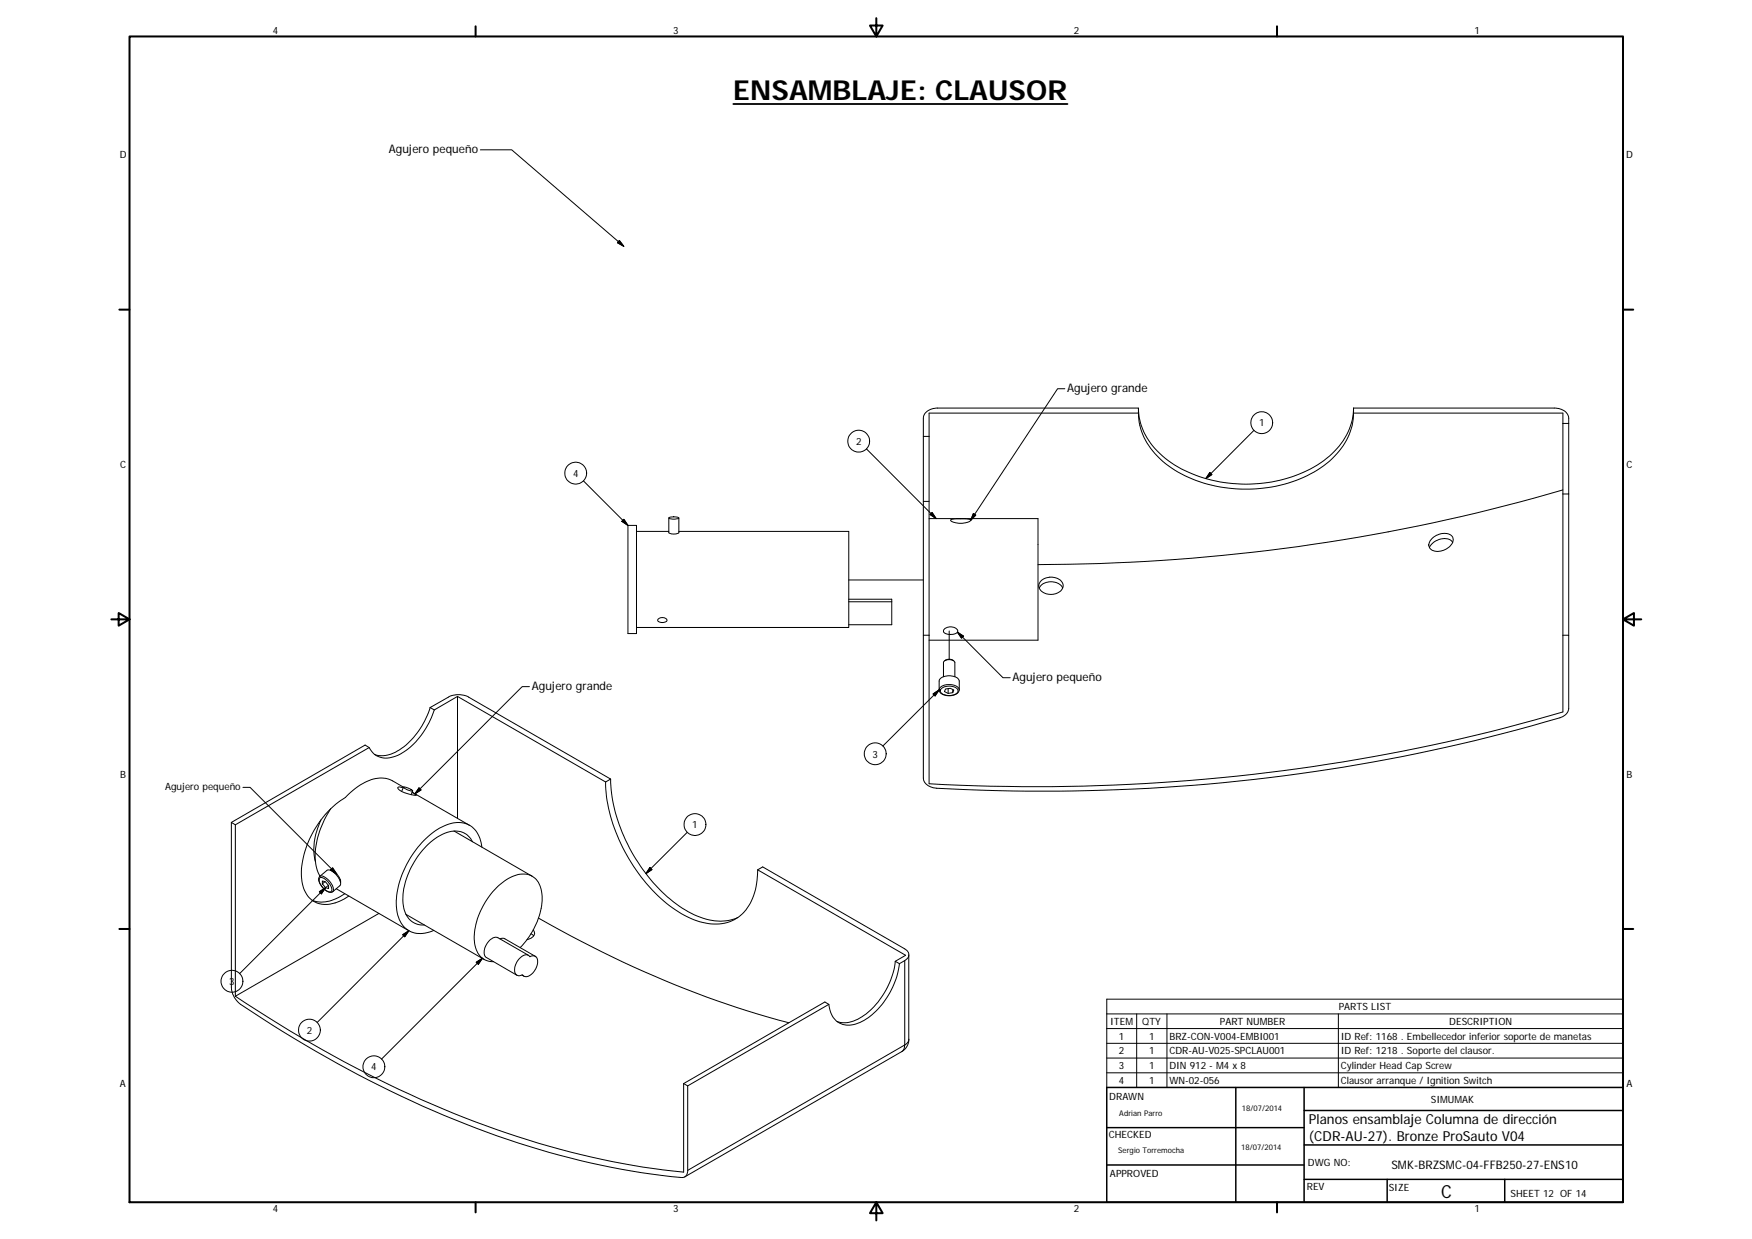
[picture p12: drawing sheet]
<svg xmlns="http://www.w3.org/2000/svg" width="420mm" height="297mm" viewBox="0 0 420 297" stroke-linecap="round" stroke-linejoin="round" font-family="sans-serif">
<g fill="none" stroke="#000" stroke-width=".24">
<path d="M115.2 35.9h7.5l26.9 23.2M148.5 57.7l1.1 1.4-1.5-.9zM255.4 93.2h-1.8l-20.8 31.5M273 97.8a16.2 16.2 0 0 0 7.9 13.2 33.8 33.8 0 0 0 36.5-.5 16.2 16.2 0 0 0 7.2-12.7M324.6 99a16.3 16.3 0 0 1-7.9 13.2 34 34 0 0 1-35.8 0 16.1 16.1 0 0 1-7.9-13.2M324.6 99h50.2v2.5M324.6 97.8v1.2M324.6 97.8h48.1a3.1 3.1 0 0 1 3.5 2.4v1.3M139.9 115.3l10.7 10.7M207.8 107.6l16.7 16.7M221.4 104.6v15.6M221.4 104.6h1.4"/>
<path d="M222.8 104.6v47.7M222.8 104.6v-5.6h50.2v-1.2h-48.1a3.1 3.1 0 0 0-3.5 2.4v4.4M290.1 113.3l.5 .5-1.4 .9zM300.7 103.2l-11.5 11.5M374.8 118.4h1.4M374.8 101.5v16.9M374.8 118.4v52.3a452.9 452.9 0 0 1-152 17.2v-35.6M374.8 101.5h1.4M374.8 117.5a453.1 453.1 0 0 1-125.9 17.9M376.2 101.5v16.9M376.2 118.4v33.9M149.6 124.5l1 1.5-1.5-1z"/>
<path d="M150.6 126h2v25.9h-2zM152.6 127.4h7.8M160.4 124.2v3.5l1.1 .3 1.3-.2v-3.6M160.4 124.1a3 3 0 0 1 2.4 .1 2.65 2.65 0 0 1-2.4-.1zM162.8 127.4h40.7v23h-50.9M203.5 139h17.9M221.4 120.2v66.3a3 3 0 0 0 3.2 2.5 439.3 439.3 0 0 0 150.1-17.2 2.41 2.41 0 0 0 1.5-2v-17.5h-1.4M221.4 120.2h1.4M222.8 124.3h26.1v29.2h-26.1M223.5 122.9l1 1.4-1.4-.9zM228 124.7a9.8 9.8 0 0 1 4.8 0 2.2 2.2 0 0 1-2.2 .8 2.69 2.69 0 0 1-2.6-.8zM233.4 123.1l.6 .4-1.2 1.2z"/>
<path d="M249.8 139.1a3.5 3.5 0 0 1 5 .7 2.17 2.17 0 0 1-2.2 2.7 2.74 2.74 0 0 1-3.5-2.2zM343.4 129.2a3.7 3.7 0 0 1 4.7-.7 1.98 1.98 0 0 1-.9 2.9 3.2 3.2 0 0 1-4.3 0 1.77 1.77 0 0 1 .5-2.2zM348.3 130a2.91 2.91 0 0 0-3.8-.4l-1.1 .8-.6 .9M157.8 148.4a1.35 1.35 0 0 1 2.2 .3 1.45 1.45 0 0 1-2.3 0zM203.5 143.7h10.4v.6M203.5 144.3h10.4M213.9 144.3v5.5h-10.4M221.4 152.3h1.4M226.5 150.7a2.12 2.12 0 0 1 3.2 .6 2.01 2.01 0 0 1-2.6 .7 .72 .72 0 0 1-.8-.4 .72 .72 0 0 1 .2-.9zM226.5 158.4l.9-.3h.6l.7 .3M227.6 151.3v6.8M229.6 151.6l1.5 .9-.5 .5z"/>
<path d="M229.6 151.6l10.9 10.9h1.8M254.9 141a3.4 3.4 0 0 0-5.7 0M88.5 179.2l-.9-.6-32.1 18.6M103.2 169.6a17.9 17.9 0 0 1-9.4 11.2 5.8 5.8 0 0 1-4 .1M103.2 169.6l.9 .6M104.1 170.2a18.1 18.1 0 0 1-9.2 11.1 4.7 4.7 0 0 1-6.4-2.1l-32.1 18.5M109.7 167v29.2M109.7 167l-5.6 3.2M109.7 167l35.5 20.5 1.2-.7-34-19.7a5.2 5.2 0 0 0-4.9 0l-4.3 2.5M127 164.6h-1.8l-25.7 25.7M223.8 166.4l1.4-1-1 1.4zM225.2 165.4a2.41 2.41 0 0 0 3.1 1.4l.9-.4a1.29 1.29 0 0 0 .8-1"/>
<path d="M225.2 165.4l-13.5 13.5M225.2 165.4a2.22 2.22 0 0 1 2.7-1.3 2.04 2.04 0 0 1 2.1 1.3M225.2 165.4v-2.1a2.15 2.15 0 0 1 2.4-1.3h.3a2.11 2.11 0 0 1 2.1 1.3v2.1M225.8 165.1a3 3 0 0 1 3.9 .2 1.17 1.17 0 0 1-1.4 1.4l-.9 .1a1.67 1.67 0 0 1-1.9-1.3zM226.3 162.2v-3.3a1.63 1.63 0 0 1 2.7 0v3.3M226.7 165.2l1.2-.2 .8 .4-.2 .7-1.1 .1-.9-.4zM227.4 165.1v1.1M228.5 165.3v.8M55.5 197.2l.9 .5M55.5 197.2v39.8a5.4 5.4 0 0 0 2.2 3.8 266.1 266.1 0 0 0 71.6 34.7 167.6 167.6 0 0 0 34.6 6.8 1.46 1.46 0 0 0 1-1.7M56.4 197.7v41.1M58.3 188.8h1.7l20.8 20.8"/>
<path d="M77 196.6a14.8 14.8 0 0 0-1.4 9.9M79.3 193.9a19 19 0 0 0-3.3 14.3l.7 1.9M96.3 189.7l.5-1-2.7-1.5a7.6 7.6 0 0 0-7.7 1l-1.6 1.1a19.2 19.2 0 0 1-4.2 3.4 23.1 23.1 0 0 0-8.3 17.5 6.4 6.4 0 0 0 4.5 6.5 9.2 9.2 0 0 0 6.9-1.9M96.7 188.9l-.7-.2a.38 .38 0 0 0-.6 .1 .38 .38 0 0 0 .3 .6l1.6 .8 2.6 .4-1.1-.7 13.8 8M96.8 188.7a3.6 3.6 0 0 1 2.2 .9 2.88 2.88 0 0 1-2.2-.9zM99 189.6l-.4 .9M100.5 188.9l.5 .5-1.5 .9zM108.9 199.2l18.7 10.9M145.2 187.5a39.8 39.8 0 0 0 9.1 23.5 28.1 28.1 0 0 0 14.2 10.1 9.6 9.6 0 0 0 12.5-7.1l.5-2.2 .2-3.3M146.4 186.8a40.2 40.2 0 0 0 10.9 25.5 24.7 24.7 0 0 0 14.1 8.5 10.5 10.5 0 0 0 5.5-.8M164.8 199.5l-9.9 9.9M76.6 213.8l1.5-1-1 1.5z"/>
<path d="M76.6 210.5a1.9 1.9 0 0 1 2.2 1.1l.2 .2a1.44 1.44 0 0 1 .3 2 3.2 3.2 0 0 1-2.7-3.2zM76.7 210.1a2.45 2.45 0 0 1 2.5 1.4l.2 .3a1.83 1.83 0 0 1 .4 2M76.7 210.1a2.15 2.15 0 0 0 .6 2.6 2.16 2.16 0 0 0 2.5 1.1M76.7 210.1l1.7-1.4a2.14 2.14 0 0 1 2.3 1.1l.6 .8a1.55 1.55 0 0 1 .2 1.7l-1.7 1.5M77.3 211.2l.7 .2 .8 .9v.7l-.7-.2-.8-.9zM77.9 211.4l-.6 .5M78.7 212.3l-21.2 21.1M79.8 208.1l1 1.4-1.5-.9zM79.9 209a2.81 2.81 0 0 1 1.8 2.6M80.6 213.1l17.5 10-22 22M81.6 210.9l-.1 .1M82.7 214.3a8.5 8.5 0 0 1-7.8 1.5"/>
<path d="M90.9 219l-34.5 19.8M97.3 219.2l18.8 10.8M113.3 201.8a4.8 4.8 0 0 0-6.5-2.1 18.4 18.4 0 0 0-9.8 12.7 8.8 8.8 0 0 0 1.3 8.1 4.5 4.5 0 0 0 3.5 1.3M115.6 203.1a5.9 5.9 0 0 0-5-5.9 11.7 11.7 0 0 0-8.9 4.3 22.6 22.6 0 0 0-6.7 15.7 6.3 6.3 0 0 0 4.5 6.5 7.6 7.6 0 0 0 4.5-.6M155.9 208l.4 .5-1.4 .9zM181.7 208.5l1.2-.7 34.1 19.7a1.5 1.5 0 0 1 .9 1.4 1.5 1.5 0 0 1-.9 1.4M181.7 208.5l35.5 20.5-2.5 1.5M56.4 238.8a274.6 274.6 0 0 0 72.8 35.3 183.2 183.2 0 0 0 34.7 6.9v-21.2M96.6 224.1l1.5-1-1 1.5zM114.2 230.7l1.5-1-1 1.5zM115.7 229.7l-24.2 24.2M119.9 225.1l1-.1 7.5 4.3"/>
<path d="M124.7 227.2a16.9 16.9 0 0 0 5.2-13.4 4.6 4.6 0 0 0-7-3.7 17.3 17.3 0 0 0-9.1 16.1 4.5 4.5 0 0 0 4.6 4.3M124.8 229.6a1.45 1.45 0 0 1 2.3-.2 1.26 1.26 0 0 1 1.5 .1 1.26 1.26 0 0 1 .3 1.4 3.4 3.4 0 0 1-3 3.2l-.6-.4a1.27 1.27 0 0 1-1.6-.1 1.27 1.27 0 0 1-.3-1.5 4.6 4.6 0 0 1 1.4-2.5zM125.2 233.7l.4 .3M126.7 229l-7.3-4.2a2.69 2.69 0 0 0-2.9 1.9 2.21 2.21 0 0 0 .2 2.9l7.3 4.2M127.3 223.8l.7 .6M127.9 222.9a1.32 1.32 0 0 1 .1 1.4 1.32 1.32 0 0 1-1.1 .8l-.5 .2M129.1 220.1a248.2 248.2 0 0 0 60.1 25.1M214.7 230.5l1 .5M214.7 230.5a18.9 18.9 0 0 1-9 13.8 6.2 6.2 0 0 1-4.9 .6M215.7 231a18.7 18.7 0 0 1-9.5 14.1 4.9 4.9 0 0 1-6.6-1.5l-.5-1.3-.3-1.5M217 230.3l-1.3 .7M217 230.3v20.2l-52.1 30.1"/>
<path d="M217.9 228.9v20.2M265.4 239.5h123.9v21.2h-123.9zM163.9 259.8l1 .5v20.3M198.8 240.8l-33.9 19.5M198.8 240.8l-1-.6-33.9 19.6M217.9 249.1a1.7 1.7 0 0 1-.9 1.4 1.76 1.76 0 0 1-.8 1.6M217.9 249.1a3.4 3.4 0 0 1-1.7 3l-52 30.1M265.4 243.1h123.9M265.4 246.6h123.9M265.4 250.1h123.9M265.4 253.7h123.9M265.4 257.2h123.9"/>
<path d="M272.6 243.1v17.6M279.9 243.1v17.6M321 243.1v17.6"/>
<circle cx="138.1" cy="113.4" r="2.62"/>
<circle cx="205.9" cy="105.8" r="2.61"/>
<circle cx="302.6" cy="101.3" r="2.62"/>
<circle cx="166.7" cy="197.7" r="2.62"/>
<circle cx="209.9" cy="180.7" r="2.62"/>
<circle cx="55.6" cy="235.2" r="2.62"/>
<circle cx="74.2" cy="247" r="2.62"/>
<circle cx="89.7" cy="255.8" r="2.62"/>
</g>
<g fill="none" stroke="#000" stroke-width=".48">
<path d="M31.1 8.7h358.1v279.5h-358.1zM114.1 6.3v2.4M210.2 4.4v4.3l-1.6-2.6h3.1l-1.5 2.6M306.2 6.3v2.4M28.6 74.2h2.5M389.2 74.2h2.5M26.7 148.5h4.4l-2.6-1.5v3l2.6-1.5M389.2 148.5l2.6 1.5v-3l-2.6 1.5h4.4M28.6 222.7h2.5M389.2 222.7h2.5M114.1 288.2v2.5M210.2 288.2l1.5 2.7h-3.1l1.6-2.7v4.4"/>
<path d="M306.2 288.2v2.5"/>
</g>
<path d="M265.4 279.3h47.3M265.4 270.3h47.3M265.4 260.7h123.8v27.5h-123.8zM296.4 260.7v27.5M312.7 274.5h76.5M312.7 266.2h76.5M312.7 260.7v27.5M312.7 282.7h76.5M332.7 282.7v5.5M360.9 282.7v5.5" fill="none" stroke="#000" stroke-width=".36"/>
<g fill="#000" stroke="#000" stroke-width=".24">
<path d="M148.5 57.7l1.1 1.4-1.5-.9zM290.1 113.3l.5 .5-1.4 .9zM149.6 124.5l1 1.5-1.5-1zM223.5 122.9l1 1.4-1.4-.9zM233.4 123.1l.6 .4-1.2 1.2zM229.6 151.6l1.5 .9-.5 .5zM223.8 166.4l1.4-1-1 1.4zM100.5 188.9l.5 .5-1.5 .9zM76.6 213.8l1.5-1-1 1.5zM79.8 208.1l1 1.4-1.5-.9zM155.9 208l.4 .5-1.4 .9zM96.6 224.1l1.5-1-1 1.5z"/>
<path d="M114.2 230.7l1.5-1-1 1.5z"/>
</g>
<path d="M175.9 24.9h80.1" fill="none" stroke="#000" stroke-width=".43"/>
<text font-size="6.6" x="175.9" y="23.9">ENSAMBLAJE: CLAUSOR</text>
<text font-size="4.3" x="345.6" y="287.3">C</text>
<g font-size="3.3">
<text x="313.9" y="269.6">Planos ensamblaje Columna de dirección</text>
<text x="313.9" y="273.5">(CDR-AU-27). Bronze ProSauto V04</text>
</g>
<g font-size="2.8">
<text x="93.2" y="36.8">Agujero pequeño</text>
<text x="255.9" y="94">Agujero grande</text>
<text x="127.5" y="165.4">Agujero grande</text>
<text x="242.8" y="163.3">Agujero pequeño</text>
<text x="333.7" y="280.3">SMK-BRZSMC-04-FFB250-27-ENS10</text>
</g>
<g font-size="2.4">
<text x="65.4" y="8">4</text>
<text x="161.4" y="8">3</text>
<text x="257.5" y="8">2</text>
<text x="353.6" y="8">1</text>
<text x="28.7" y="38">D</text>
<text x="390" y="38">D</text>
<text x="205.3" y="106.7">2</text>
<text x="301.9" y="102.2">1</text>
<text x="28.8" y="112.2">C</text>
<text x="390.1" y="112.2">C</text>
<text x="137.4" y="114.3">4</text>
<text x="209.2" y="181.6">3</text>
<text x="28.8" y="186.5">B</text>
<text x="39.6" y="189.4">Agujero pequeño</text>
<text x="390.1" y="186.5">B</text>
<text x="166" y="198.5">1</text>
<text x="55" y="236.1">3</text>
<text x="266.2" y="245.7">ITEM</text>
<text x="273.9" y="245.7">QTY</text>
<text x="292.5" y="245.7">PART NUMBER</text>
<text x="321" y="242.2">PARTS LIST</text>
<text x="347.6" y="245.7">DESCRIPTION</text>
<text x="73.6" y="247.8">2</text>
<text x="268.3" y="249.2">1</text>
<text x="275.6" y="249.2">1</text>
<text x="280.5" y="249.2">BRZ-CON-V004-EMBI001</text>
<text x="321.5" y="249.3">ID Ref: 1168 . Embellecedor inferior soporte de manetas</text>
<text x="89" y="256.6">4</text>
<text x="268.3" y="252.8">2</text>
<text x="268.3" y="256.3">3</text>
<text x="275.6" y="252.8">1</text>
<text x="275.6" y="256.3">1</text>
<text x="280.5" y="252.8">CDR-AU-V025-SPCLAU001</text>
<text x="280.5" y="256.3">DIN 912 - M4 x 8</text>
<text x="321.5" y="252.8">ID Ref: 1218 . Soporte del clausor.</text>
<text x="321.5" y="256.3">Cylinder Head Cap Screw</text>
<text x="28.8" y="260.7">A</text>
<text x="266" y="263.8">DRAWN</text>
<text x="268.3" y="259.8">4</text>
<text x="275.6" y="259.8">1</text>
<text x="280.5" y="259.8">WN-02-056</text>
<text x="321.5" y="259.9">Clausor arranque / Ignition Switch</text>
<text x="390" y="260.7">A</text>
<text x="343.1" y="264.4">SIMUMAK</text>
<text x="265.9" y="272.8">CHECKED</text>
<text x="313.7" y="279.6">DWG NO:</text>
<text x="266.2" y="282.2">APPROVED</text>
<text x="313.4" y="285.2">REV</text>
<text x="333" y="285.5">SIZE</text>
<text x="362.2" y="286.9">SHEET 12 OF 14</text>
<text x="65.4" y="290.7">4</text>
<text x="161.4" y="290.7">3</text>
<text x="257.5" y="290.7">2</text>
<text x="353.6" y="290.7">1</text>
</g>
<g font-size="1.9">
<text x="268.4" y="267.7">Adrian Parro</text>
<text x="297.8" y="266.4">18/07/2014</text>
<text x="297.7" y="275.7">18/07/2014</text>
<text x="268.2" y="276.4">Sergio Torremocha</text>
</g>
</svg>
